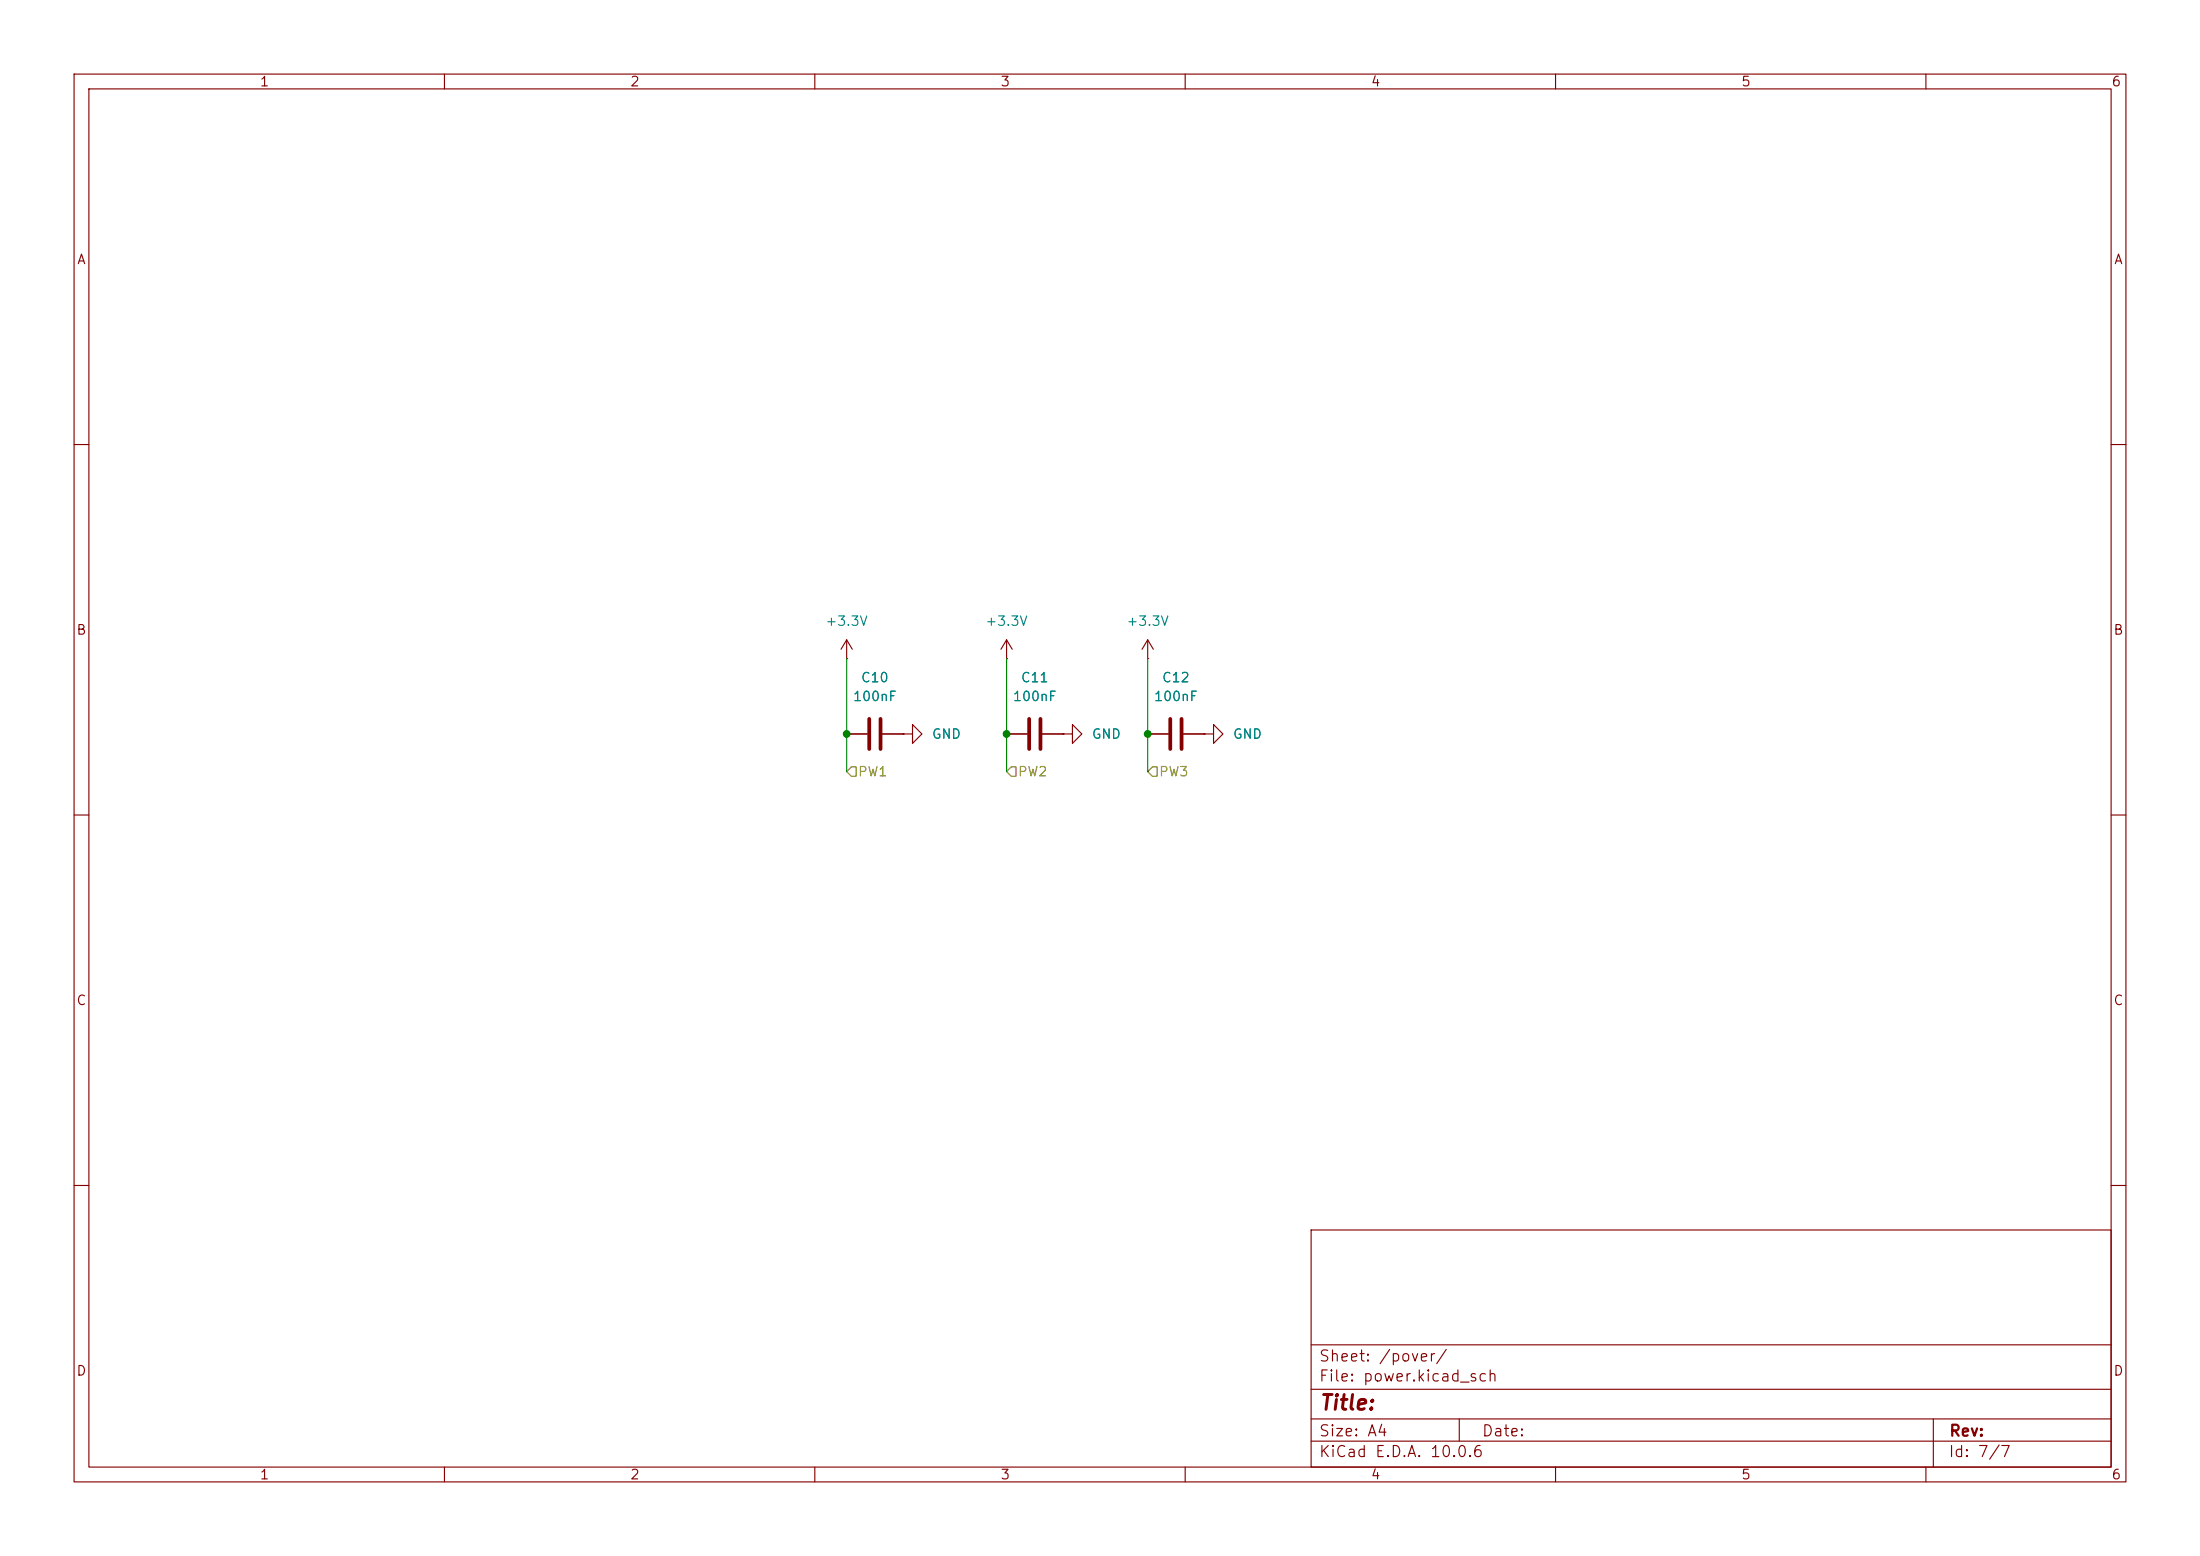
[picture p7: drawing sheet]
(kicad_sch
 (version 20260306)
 (generator "eeschema")
 (generator_version "10.0")
 (paper "A4")
 (lib_symbols
  (symbol "Device:C"
   (pin_numbers (hide yes))
   (pin_names
    (offset 0.254)) (exclude_from_sim no) (in_bom yes) (on_board yes)
   (in_pos_files yes)
   (duplicate_pin_numbers_are_jumpers no)
   (property "Reference" "C" (at 0.635 2.54 0) (show_name no) (do_not_autoplace no) (effects (font (size 1.27 1.27)) (justify left)))
   (property "Value" "C" (at 0.635 -2.54 0) (show_name no) (do_not_autoplace no) (effects (font (size 1.27 1.27)) (justify left)))
   (property "Footprint" "" (at 0.9652 -3.81 0) (show_name no) (do_not_autoplace no) (hide yes) (effects (font (size 1.27 1.27))))
   (property "Datasheet" "" (at 0 0 0) (show_name no) (do_not_autoplace no) (hide yes) (effects (font (size 1.27 1.27))))
   (property "Description" "Unpolarized capacitor" (at 0 0 0) (show_name no) (do_not_autoplace no) (hide yes) (effects (font (size 1.27 1.27))))
   (symbol "C_0_1"
    (polyline (pts (xy -2.032 0.762) (xy 2.032 0.762)) (stroke (width 0.508) (type default)) (fill (type none)))
    (polyline (pts (xy -2.032 -0.762) (xy 2.032 -0.762)) (stroke (width 0.508) (type default)) (fill (type none))))
   (symbol "C_1_1"
    (pin passive line (at 0 3.81 270) (length 2.794) (name "" (effects (font (size 1.27 1.27)))) (number "1" (effects (font (size 1.27 1.27)))))
    (pin passive line (at 0 -3.81 90) (length 2.794) (name "" (effects (font (size 1.27 1.27)))) (number "2" (effects (font (size 1.27 1.27))))))
   (embedded_fonts no))
  (symbol "power:+3.3V"
   (power global)
   (pin_numbers (hide yes))
   (pin_names
    (offset 0) (hide yes)) (exclude_from_sim no) (in_bom yes) (on_board yes)
   (in_pos_files yes)
   (duplicate_pin_numbers_are_jumpers no)
   (property "Reference" "#PWR" (at 0 -3.81 0) (show_name no) (do_not_autoplace no) (hide yes) (effects (font (size 1.27 1.27))))
   (property "Value" "+3.3V" (at 0 3.556 0) (show_name no) (do_not_autoplace no) (effects (font (size 1.27 1.27))))
   (property "Footprint" "" (at 0 0 0) (show_name no) (do_not_autoplace no) (hide yes) (effects (font (size 1.27 1.27))))
   (property "Datasheet" "" (at 0 0 0) (show_name no) (do_not_autoplace no) (hide yes) (effects (font (size 1.27 1.27))))
   (property "Description" "Power symbol creates a global label with name \"+3.3V\"" (at 0 0 0) (show_name no) (do_not_autoplace no) (hide yes) (effects (font (size 1.27 1.27))))
   (symbol "+3.3V_0_1"
    (polyline (pts (xy -0.762 1.27) (xy 0 2.54)) (stroke (width 0) (type default)) (fill (type none)))
    (polyline (pts (xy 0 2.54) (xy 0.762 1.27)) (stroke (width 0) (type default)) (fill (type none)))
    (polyline (pts (xy 0 0) (xy 0 2.54)) (stroke (width 0) (type default)) (fill (type none))))
   (symbol "+3.3V_1_1"
    (pin power_in line (at 0 0 90) (length 0) (name "" (effects (font (size 1.27 1.27)))) (number "1" (effects (font (size 1.27 1.27))))))
   (embedded_fonts no))
  (symbol "power:GND"
   (power global)
   (pin_numbers (hide yes))
   (pin_names
    (offset 0) (hide yes)) (exclude_from_sim no) (in_bom yes) (on_board yes)
   (in_pos_files yes)
   (duplicate_pin_numbers_are_jumpers no)
   (property "Reference" "#PWR" (at 0 -6.35 0) (show_name no) (do_not_autoplace no) (hide yes) (effects (font (size 1.27 1.27))))
   (property "Value" "GND" (at 0 -3.81 0) (show_name no) (do_not_autoplace no) (effects (font (size 1.27 1.27))))
   (property "Footprint" "" (at 0 0 0) (show_name no) (do_not_autoplace no) (hide yes) (effects (font (size 1.27 1.27))))
   (property "Datasheet" "" (at 0 0 0) (show_name no) (do_not_autoplace no) (hide yes) (effects (font (size 1.27 1.27))))
   (property "Description" "Power symbol creates a global label with name \"GND\" , ground" (at 0 0 0) (show_name no) (do_not_autoplace no) (hide yes) (effects (font (size 1.27 1.27))))
   (symbol "GND_0_1"
    (polyline (pts (xy 0 0) (xy 0 -1.27) (xy 1.27 -1.27) (xy 0 -2.54) (xy -1.27 -1.27) (xy 0 -1.27)) (stroke (width 0) (type default)) (fill (type none))))
   (symbol "GND_1_1"
    (pin power_in line (at 0 0 270) (length 0) (name "" (effects (font (size 1.27 1.27)))) (number "1" (effects (font (size 1.27 1.27))))))
   (embedded_fonts no)))
 (junction
  (at 135.89 99.06)
  (diameter 0)
  (color 0 0 0 0))
 (junction
  (at 114.3 99.06)
  (diameter 0)
  (color 0 0 0 0))
 (junction
  (at 154.94 99.06)
  (diameter 0)
  (color 0 0 0 0))
 (wire
  (pts (xy 114.3 88.9) (xy 114.3 99.06))
  (stroke (width 0) (type default)))
 (wire
  (pts (xy 154.94 88.9) (xy 154.94 99.06))
  (stroke (width 0) (type default)))
 (wire
  (pts (xy 135.89 88.9) (xy 135.89 99.06))
  (stroke (width 0) (type default)))
 (wire
  (pts (xy 114.3 99.06) (xy 114.3 104.14))
  (stroke (width 0) (type default)))
 (wire
  (pts (xy 154.94 99.06) (xy 154.94 104.14))
  (stroke (width 0) (type default)))
 (wire
  (pts (xy 135.89 99.06) (xy 135.89 104.14))
  (stroke (width 0) (type default)))
 (hierarchical_label "PW3"
  (shape input)
  (at 154.94 104.14 0)
  (effects (font (size 1.27 1.27)) (justify left)))
 (hierarchical_label "PW2"
  (shape input)
  (at 135.89 104.14 0)
  (effects (font (size 1.27 1.27)) (justify left)))
 (hierarchical_label "PW1"
  (shape input)
  (at 114.3 104.14 0)
  (effects (font (size 1.27 1.27)) (justify left)))
 (symbol
  (lib_id "power:GND")
  (at 162.56 99.06 90)
  (unit 1)
  (body_style 1)
  (exclude_from_sim no)
  (in_bom yes)
  (on_board yes)
  (in_pos_files yes)
  (dnp no)
  (fields_autoplaced yes)
  (property "Reference" "#PWR035" (at 168.91 99.06 0) (hide yes) (show_name no) (do_not_autoplace no) (effects (font (size 1.27 1.27))))
  (property "Value" "GND" (at 166.37 99.0599 90) (show_name no) (do_not_autoplace no) (effects (font (size 1.27 1.27)) (justify right)))
  (property "Footprint" "" (at 162.56 99.06 0) (hide yes) (show_name no) (do_not_autoplace no) (effects (font (size 1.27 1.27))))
  (property "Datasheet" "" (at 162.56 99.06 0) (hide yes) (show_name no) (do_not_autoplace no) (effects (font (size 1.27 1.27))))
  (property "Description" "Power symbol creates a global label with name \"GND\" , ground" (at 162.56 99.06 0) (hide yes) (show_name no) (do_not_autoplace no) (effects (font (size 1.27 1.27))))
  (pin "1"))
 (symbol
  (lib_id "Device:C")
  (at 139.7 99.06 90)
  (unit 1)
  (body_style 1)
  (exclude_from_sim no)
  (in_bom yes)
  (on_board yes)
  (in_pos_files yes)
  (dnp no)
  (fields_autoplaced yes)
  (property "Reference" "C11" (at 139.7 91.44 90) (show_name no) (do_not_autoplace no) (effects (font (size 1.27 1.27))))
  (property "Value" "100nF" (at 139.7 93.98 90) (show_name no) (do_not_autoplace no) (effects (font (size 1.27 1.27))))
  (property "Footprint" "Capacitor_SMD:C_0603_1608Metric" (at 143.51 98.0948 0) (hide yes) (show_name no) (do_not_autoplace no) (effects (font (size 1.27 1.27))))
  (property "Datasheet" "" (at 139.7 99.06 0) (hide yes) (show_name no) (do_not_autoplace no) (effects (font (size 1.27 1.27))))
  (property "Description" "Unpolarized capacitor" (at 139.7 99.06 0) (hide yes) (show_name no) (do_not_autoplace no) (effects (font (size 1.27 1.27))))
  (property "KLC_S3.3" "" (at 139.7 99.06 90) (hide yes) (show_name no) (do_not_autoplace no) (effects (font (size 1.27 1.27))))
  (property "KLC_S4.1" "" (at 139.7 99.06 90) (hide yes) (show_name no) (do_not_autoplace no) (effects (font (size 1.27 1.27))))
  (property "KLC_S4.2_DVDD" "" (at 139.7 99.06 90) (hide yes) (show_name no) (do_not_autoplace no) (effects (font (size 1.27 1.27))))
  (property "KLC_S4.2_VREG_VOUT" "" (at 139.7 99.06 90) (hide yes) (show_name no) (do_not_autoplace no) (effects (font (size 1.27 1.27))))
  (property "LCSC Part" "C1591" (at 139.7 99.06 90) (hide yes) (show_name no) (do_not_autoplace no) (effects (font (size 1.27 1.27))))
  (pin "2")
  (pin "1"))
 (symbol
  (lib_id "power:+3.3V")
  (at 135.89 88.9 0)
  (unit 1)
  (body_style 1)
  (exclude_from_sim no)
  (in_bom yes)
  (on_board yes)
  (in_pos_files yes)
  (dnp no)
  (fields_autoplaced yes)
  (property "Reference" "#PWR032" (at 135.89 92.71 0) (hide yes) (show_name no) (do_not_autoplace no) (effects (font (size 1.27 1.27))))
  (property "Value" "+3.3V" (at 135.89 83.82 0) (show_name no) (do_not_autoplace no) (effects (font (size 1.27 1.27))))
  (property "Footprint" "" (at 135.89 88.9 0) (hide yes) (show_name no) (do_not_autoplace no) (effects (font (size 1.27 1.27))))
  (property "Datasheet" "" (at 135.89 88.9 0) (hide yes) (show_name no) (do_not_autoplace no) (effects (font (size 1.27 1.27))))
  (property "Description" "Power symbol creates a global label with name \"+3.3V\"" (at 135.89 88.9 0) (hide yes) (show_name no) (do_not_autoplace no) (effects (font (size 1.27 1.27))))
  (pin "1"))
 (symbol
  (lib_id "Device:C")
  (at 158.75 99.06 90)
  (unit 1)
  (body_style 1)
  (exclude_from_sim no)
  (in_bom yes)
  (on_board yes)
  (in_pos_files yes)
  (dnp no)
  (fields_autoplaced yes)
  (property "Reference" "C12" (at 158.75 91.44 90) (show_name no) (do_not_autoplace no) (effects (font (size 1.27 1.27))))
  (property "Value" "100nF" (at 158.75 93.98 90) (show_name no) (do_not_autoplace no) (effects (font (size 1.27 1.27))))
  (property "Footprint" "Capacitor_SMD:C_0603_1608Metric" (at 162.56 98.0948 0) (hide yes) (show_name no) (do_not_autoplace no) (effects (font (size 1.27 1.27))))
  (property "Datasheet" "" (at 158.75 99.06 0) (hide yes) (show_name no) (do_not_autoplace no) (effects (font (size 1.27 1.27))))
  (property "Description" "Unpolarized capacitor" (at 158.75 99.06 0) (hide yes) (show_name no) (do_not_autoplace no) (effects (font (size 1.27 1.27))))
  (property "KLC_S3.3" "" (at 158.75 99.06 90) (hide yes) (show_name no) (do_not_autoplace no) (effects (font (size 1.27 1.27))))
  (property "KLC_S4.1" "" (at 158.75 99.06 90) (hide yes) (show_name no) (do_not_autoplace no) (effects (font (size 1.27 1.27))))
  (property "KLC_S4.2_DVDD" "" (at 158.75 99.06 90) (hide yes) (show_name no) (do_not_autoplace no) (effects (font (size 1.27 1.27))))
  (property "KLC_S4.2_VREG_VOUT" "" (at 158.75 99.06 90) (hide yes) (show_name no) (do_not_autoplace no) (effects (font (size 1.27 1.27))))
  (property "LCSC Part" "C1591" (at 158.75 99.06 90) (hide yes) (show_name no) (do_not_autoplace no) (effects (font (size 1.27 1.27))))
  (pin "2")
  (pin "1"))
 (symbol
  (lib_id "power:+3.3V")
  (at 154.94 88.9 0)
  (unit 1)
  (body_style 1)
  (exclude_from_sim no)
  (in_bom yes)
  (on_board yes)
  (in_pos_files yes)
  (dnp no)
  (fields_autoplaced yes)
  (property "Reference" "#PWR034" (at 154.94 92.71 0) (hide yes) (show_name no) (do_not_autoplace no) (effects (font (size 1.27 1.27))))
  (property "Value" "+3.3V" (at 154.94 83.82 0) (show_name no) (do_not_autoplace no) (effects (font (size 1.27 1.27))))
  (property "Footprint" "" (at 154.94 88.9 0) (hide yes) (show_name no) (do_not_autoplace no) (effects (font (size 1.27 1.27))))
  (property "Datasheet" "" (at 154.94 88.9 0) (hide yes) (show_name no) (do_not_autoplace no) (effects (font (size 1.27 1.27))))
  (property "Description" "Power symbol creates a global label with name \"+3.3V\"" (at 154.94 88.9 0) (hide yes) (show_name no) (do_not_autoplace no) (effects (font (size 1.27 1.27))))
  (pin "1"))
 (symbol
  (lib_id "Device:C")
  (at 118.11 99.06 90)
  (unit 1)
  (body_style 1)
  (exclude_from_sim no)
  (in_bom yes)
  (on_board yes)
  (in_pos_files yes)
  (dnp no)
  (fields_autoplaced yes)
  (property "Reference" "C10" (at 118.11 91.44 90) (show_name no) (do_not_autoplace no) (effects (font (size 1.27 1.27))))
  (property "Value" "100nF" (at 118.11 93.98 90) (show_name no) (do_not_autoplace no) (effects (font (size 1.27 1.27))))
  (property "Footprint" "Capacitor_SMD:C_0603_1608Metric" (at 121.92 98.0948 0) (hide yes) (show_name no) (do_not_autoplace no) (effects (font (size 1.27 1.27))))
  (property "Datasheet" "" (at 118.11 99.06 0) (hide yes) (show_name no) (do_not_autoplace no) (effects (font (size 1.27 1.27))))
  (property "Description" "Unpolarized capacitor" (at 118.11 99.06 0) (hide yes) (show_name no) (do_not_autoplace no) (effects (font (size 1.27 1.27))))
  (property "KLC_S3.3" "" (at 118.11 99.06 90) (hide yes) (show_name no) (do_not_autoplace no) (effects (font (size 1.27 1.27))))
  (property "KLC_S4.1" "" (at 118.11 99.06 90) (hide yes) (show_name no) (do_not_autoplace no) (effects (font (size 1.27 1.27))))
  (property "KLC_S4.2_DVDD" "" (at 118.11 99.06 90) (hide yes) (show_name no) (do_not_autoplace no) (effects (font (size 1.27 1.27))))
  (property "KLC_S4.2_VREG_VOUT" "" (at 118.11 99.06 90) (hide yes) (show_name no) (do_not_autoplace no) (effects (font (size 1.27 1.27))))
  (property "LCSC Part" "C1591" (at 118.11 99.06 90) (hide yes) (show_name no) (do_not_autoplace no) (effects (font (size 1.27 1.27))))
  (pin "2")
  (pin "1"))
 (symbol
  (lib_id "power:+3.3V")
  (at 114.3 88.9 0)
  (unit 1)
  (body_style 1)
  (exclude_from_sim no)
  (in_bom yes)
  (on_board yes)
  (in_pos_files yes)
  (dnp no)
  (fields_autoplaced yes)
  (property "Reference" "#PWR030" (at 114.3 92.71 0) (hide yes) (show_name no) (do_not_autoplace no) (effects (font (size 1.27 1.27))))
  (property "Value" "+3.3V" (at 114.3 83.82 0) (show_name no) (do_not_autoplace no) (effects (font (size 1.27 1.27))))
  (property "Footprint" "" (at 114.3 88.9 0) (hide yes) (show_name no) (do_not_autoplace no) (effects (font (size 1.27 1.27))))
  (property "Datasheet" "" (at 114.3 88.9 0) (hide yes) (show_name no) (do_not_autoplace no) (effects (font (size 1.27 1.27))))
  (property "Description" "Power symbol creates a global label with name \"+3.3V\"" (at 114.3 88.9 0) (hide yes) (show_name no) (do_not_autoplace no) (effects (font (size 1.27 1.27))))
  (pin "1"))
 (symbol
  (lib_id "power:GND")
  (at 143.51 99.06 90)
  (unit 1)
  (body_style 1)
  (exclude_from_sim no)
  (in_bom yes)
  (on_board yes)
  (in_pos_files yes)
  (dnp no)
  (fields_autoplaced yes)
  (property "Reference" "#PWR033" (at 149.86 99.06 0) (hide yes) (show_name no) (do_not_autoplace no) (effects (font (size 1.27 1.27))))
  (property "Value" "GND" (at 147.32 99.0599 90) (show_name no) (do_not_autoplace no) (effects (font (size 1.27 1.27)) (justify right)))
  (property "Footprint" "" (at 143.51 99.06 0) (hide yes) (show_name no) (do_not_autoplace no) (effects (font (size 1.27 1.27))))
  (property "Datasheet" "" (at 143.51 99.06 0) (hide yes) (show_name no) (do_not_autoplace no) (effects (font (size 1.27 1.27))))
  (property "Description" "Power symbol creates a global label with name \"GND\" , ground" (at 143.51 99.06 0) (hide yes) (show_name no) (do_not_autoplace no) (effects (font (size 1.27 1.27))))
  (pin "1"))
 (symbol
  (lib_id "power:GND")
  (at 121.92 99.06 90)
  (unit 1)
  (body_style 1)
  (exclude_from_sim no)
  (in_bom yes)
  (on_board yes)
  (in_pos_files yes)
  (dnp no)
  (fields_autoplaced yes)
  (property "Reference" "#PWR031" (at 128.27 99.06 0) (hide yes) (show_name no) (do_not_autoplace no) (effects (font (size 1.27 1.27))))
  (property "Value" "GND" (at 125.73 99.0599 90) (show_name no) (do_not_autoplace no) (effects (font (size 1.27 1.27)) (justify right)))
  (property "Footprint" "" (at 121.92 99.06 0) (hide yes) (show_name no) (do_not_autoplace no) (effects (font (size 1.27 1.27))))
  (property "Datasheet" "" (at 121.92 99.06 0) (hide yes) (show_name no) (do_not_autoplace no) (effects (font (size 1.27 1.27))))
  (property "Description" "Power symbol creates a global label with name \"GND\" , ground" (at 121.92 99.06 0) (hide yes) (show_name no) (do_not_autoplace no) (effects (font (size 1.27 1.27))))
  (pin "1")))
